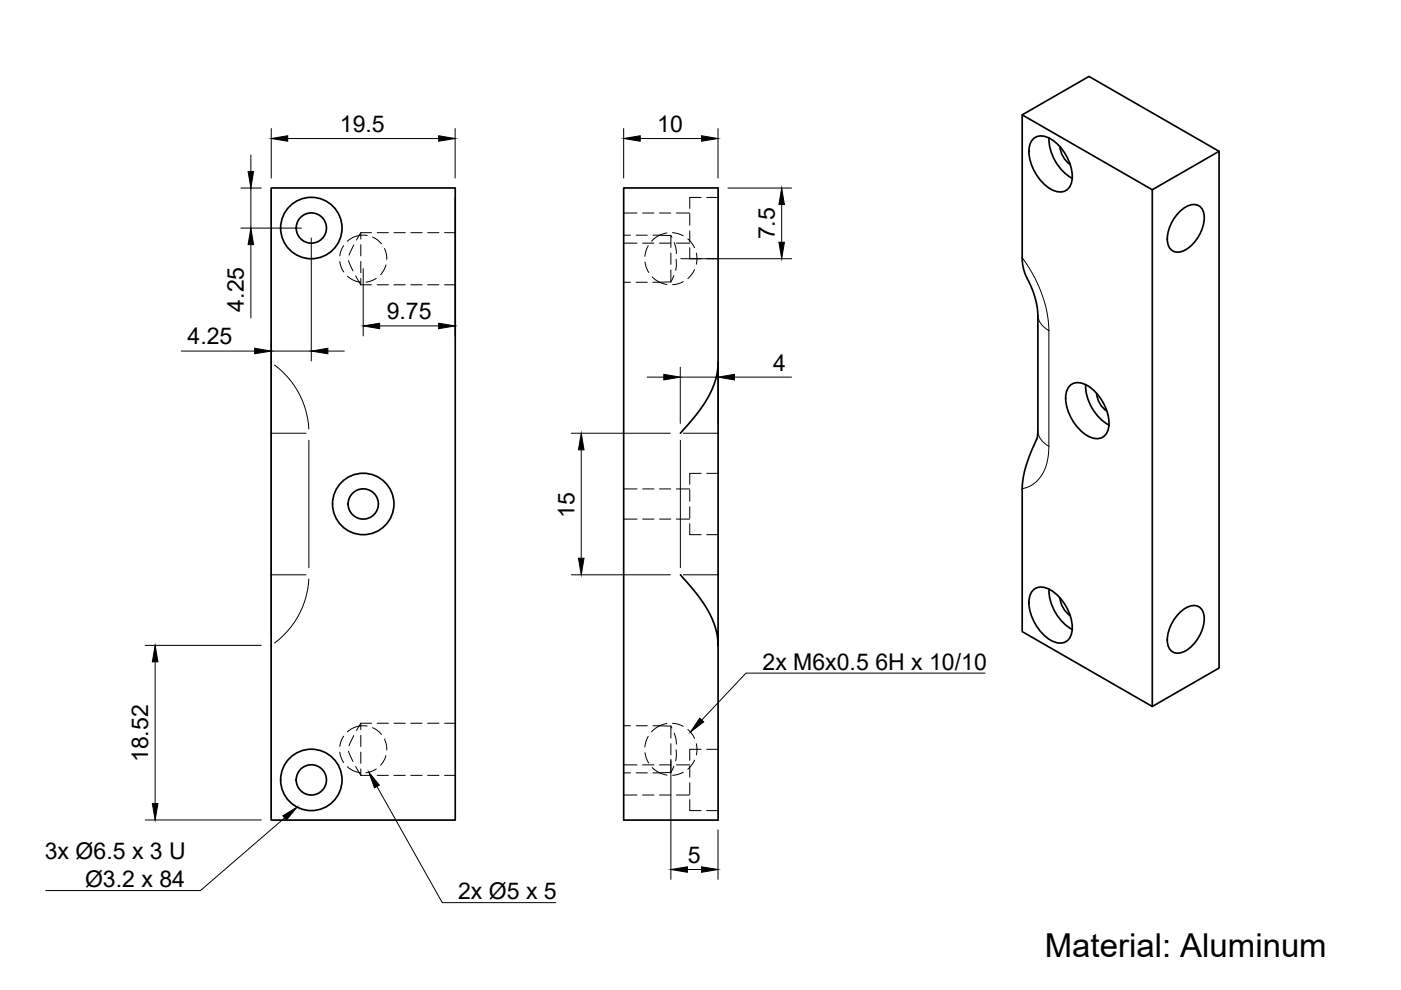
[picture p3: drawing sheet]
<svg xmlns="http://www.w3.org/2000/svg" width="297mm" height="210mm" viewBox="0 0 297 210" stroke-linecap="round" stroke-linejoin="round" font-family="sans-serif">
<!-- layer: Visible -->
<g fill="none" stroke="#000" stroke-width=".36">
<path d="M57.5 39.8h39v134.1h-39zM216.7 24.4l27.6 15.8v109.6l-27.6-15.9 .1-31.3 .7-3.8 1-2.8 1.3-2.9 .2-1.5v-25.4l-.6-3.2-.9-2.5-1.2-2.4-.6-2.7zM216.7 24.4l14.2-8.2 27.6 15.9M219.2 29.3a3.5 3.5 0 0 1 4.3 .6 9.9 9.9 0 0 1 3.8 8.4 2.56 2.56 0 0 1-3.7 2.2 9.7 9.7 0 0 1-5.4-9.3l.2-.8zM222.4 29.2a10 10 0 0 0 4.9 8.6M224.7 31.1a5 5 0 0 0 2.2 3.8M244.3 40.2l14.2-8.1v109.5l-14.2 8.2M250 45a3.7 3.7 0 0 1 4.2-1.4 3.7 3.7 0 0 1 .9 4.3 8.2 8.2 0 0 1-4.5 5.4 2.16 2.16 0 0 1-3-1.8 8.2 8.2 0 0 1 2.4-6.5zM152.3 76.9l-.1 1.4-.4 2.1-1.5 3.5-2.7 4-3.3 4M152.3 76.9v59.9l-.1-1.4-.4-2-1.5-3.5-2.3-3.7-3.7-4.3M152.3 76.9v-37.1h-20.1v134.1h20.1v-37.1M227 81.6a3.5 3.5 0 0 1 4.3 .6 9.9 9.9 0 0 1 3.8 8.4 2.56 2.56 0 0 1-3.7 2.2 9.7 9.7 0 0 1-5.4-9.3l.2-.8z"/>
<path d="M230.2 81.5a10 10 0 0 0 4.9 8.6M232.5 83.4a5 5 0 0 0 2.2 3.8M219.2 125a3.5 3.5 0 0 1 4.3 .6 9.9 9.9 0 0 1 3.8 8.4 2.56 2.56 0 0 1-3.7 2.1 9.7 9.7 0 0 1-5.4-9.3l.2-.7zM222.4 124.9a10 10 0 0 0 4.9 8.6M224.7 126.7a5 5 0 0 0 2.2 3.8M250 130a3.7 3.7 0 0 1 4.2-1.4 3.7 3.7 0 0 1 .9 4.3 8.2 8.2 0 0 1-4.5 5.4 2.16 2.16 0 0 1-3-1.7 8.2 8.2 0 0 1 2.4-6.6z"/>
<circle cx="66" cy="48.3" r="3.2"/>
<circle cx="66" cy="48.3" r="6.5"/>
<circle cx="77" cy="106.9" r="3.2"/>
<circle cx="77" cy="106.9" r="6.5"/>
<circle cx="66" cy="165.4" r="3.2"/>
<circle cx="66" cy="165.4" r="6.5"/>
</g>
<!-- layer: Visible Narrow -->
<path d="M216.7 54.6a27.5 27.5 0 0 1 5.7 15.5v24.6a9.3 9.3 0 0 1-3.4 8l-1.1 .6-1.2 .3M58.2 77.4a17.9 17.9 0 0 1 7.3 13.6M220 66.8a3.9 3.9 0 0 0 2.4 3.3M57.5 91.9h7.4M65.5 93.4v27M144.3 93.4v27M144.9 91.9h7.3M220 91.4a3.9 3.9 0 0 0 2.4 3.2M57.5 121.9h7.4M65.5 122.8a18 18 0 0 1-7.3 13.5M144.9 121.9h7.3" fill="none" stroke="#000" stroke-width=".21"/>
<!-- layer: Hidden -->
<g fill="none" stroke="#000" stroke-width=".21">
<path d="M72 55.4l.4 1.3 .5 1M72.9 52.1l-.5 .9-.4 1.3M73.7 58.6l.2 .1a5 5 0 0 0 2.2 1.1l.4 .6M73.9 55.3l.9 2.1M75 51.9l-1 2.2M75.4 58.5l.7 1.3h.4M76.5 59v1.4M76.5 55.4v2.4M76.5 51.9v2.4M76.5 49.3v1.4M77.9 49.9h-1.8l-.5 1M78.8 49.3h-2.3l-.4 .6-1.2 .4-1.3 .9"/>
<path d="M79 50.3l1 .5 .9 .9M79.8 59l-.9 .5-1.3 .3M80 49.3h2.3M81.5 52.7l.4 1.2 .1 1.1M81.8 56.2l-.5 1.3-.6 .7M83.5 49.3h2.4M87.1 49.3h2.4M90.7 49.3h2.4M94.3 49.3h2.2M132.2 49.9h1.5M132.2 59.9h1.5M132.2 51.6h2.9"/>
<path d="M132.2 45.2h2.9M134.9 49.9h2.3M134.9 59.9h2.3M136.2 51.6h2.4M136.2 45.2h2.4M136.8 55.6l.2 1 .5 1.2M137.4 52.1l-.4 1-.3 1.3M138.3 58.7l1.3 1 1.8 .6M138.4 49.9h1.5M138.4 59.9h1.5M139.8 49.9l-.9 .6-.8 .7M139.8 49.9h1.7a.68 .68 0 0 1 1 .4"/>
<path d="M139.8 51.6h2.4M139.8 45.2h2.4M141.4 49.4l-1.6 .5M142.2 49.9v2.6M142.2 53.7v2.3M142.2 57.2v2.6M142.6 49.3l1.2 .2 1 .5M142.9 58.4l-.3 .7a.71 .71 0 0 1-.3 .7 .71 .71 0 0 1-.8 0h-1.7M142.9 51.4l.4 1.1 .1 1.3M143.3 54.9l.1 1.4-.1 1M143.4 51.6h2.8M143.4 45.2h2.8"/>
<path d="M144.9 59.7l-1.1 .5-1.2 .2M145.8 50.7l.8 .7 .7 1.1M146.2 52.5v2.4h2.5M146.2 49v2.3M146.2 45.4v2.4M147.3 57.2l-.7 1.1-.8 .7M147.6 53.7l.2 .8-.2 1.5M148.7 41.9h-2.5v2.3M149.8 54.9h2.5M149.8 41.9h2.5M76.5 60.4h2.3M80 60.4h2.3"/>
<path d="M83.5 60.4h2.4M87.1 60.4h2.4M90.7 60.4h2.4M94.3 60.4h2.2M132.2 110.1h2.9M132.2 103.7h2.9M136.2 110.1h2.4M136.2 103.7h2.4M139.8 110.1h2.4M139.8 103.7h2.4M143.4 110.1h2.8M143.4 103.7h2.8"/>
<path d="M146.2 111v2.4h2.5M146.2 107.5v2.3M146.2 103.9v2.4M148.7 100.4h-2.5v2.3M149.8 113.4h2.5M149.8 100.4h2.5M72 159.5l.4 1.2 .5 1M72.9 156.1l-.5 .9-.4 1.3M73.9 159.3l.9 2.2M75 155.9l-1 2.2M76.5 159.5v2.4M76.5 155.9v2.4"/>
<path d="M76.5 153.3v1.4M77.9 153.9h-1.8l-.5 1M78.8 153.3h-2.3l-.4 .6a5 5 0 0 0-2.5 1.3M79 154.3l1.1 .6 .8 .8M80 153.3h2.3M81.5 156.7l.4 1.2 .1 1.1M83.5 153.3h2.4M87.1 153.3h2.4M90.7 153.3h2.4M94.3 153.3h2.2M132.2 153.9h1.5M134.9 153.9h2.3"/>
<path d="M136.8 159.6l.2 1 .5 1.2M137.4 156.1l-.4 1.1-.3 1.2M138.4 153.9h1.5M139.8 153.9l-.9 .5-.8 .8M139.8 153.9h1.7a.68 .68 0 0 1 1 .5M141.4 153.4l-1.6 .5M142.2 153.9v2.6M142.2 157.7v2.4M142.6 153.4l1.2 .2 1 .4M142.9 155.4l.4 1.2 .1 1.2M143.3 159l.1 1.4-.1 .9M145.8 154.7l.8 .7 .7 1.2"/>
<path d="M147.6 157.7l.2 .8-.2 1.6M148.7 158.9h-2.5v2.3M149.8 158.9h2.5M73.7 162.6l1.2 .8 1.2 .4 .4 .6M75.4 162.5l.7 1.3h.4M76.5 163v1.4M76.5 164.4h2.3M79.8 163l-1.1 .6-1.1 .2M80 164.4h2.3M81.8 160.2l-.5 1.3-.6 .8M83.5 164.4h2.4M87.1 164.4h2.4"/>
<path d="M90.7 164.4h2.4M94.3 164.4h2.2M132.2 163.9h1.5M132.2 168.6h2.9M132.2 162.2h2.9M134.9 163.9h2.3M136.2 168.6h2.4M136.2 162.2h2.4M138.3 162.7l1.3 1 1.8 .6M138.4 163.9h1.5M139.8 168.6h2.4M139.8 162.2h2.4"/>
<path d="M142.2 161.3v2.5M142.9 162.4l-.3 .7a.71 .71 0 0 1-.4 .7 .71 .71 0 0 1-.7 0h-1.7M143.4 168.6h2.8M143.4 162.2h2.8M144.9 163.7l-1.1 .5-1.2 .2M146.2 169.5v2.4h2.5M146.2 166v2.4M146.2 162.4v2.4M147.3 161.2l-.7 1.1-.8 .8M149.8 171.9h2.5"/>
</g>
<!-- layer: Dimensions -->
<g fill="none" stroke="#000" stroke-width=".21">
<path d="M51.1 39.9h4.3M53.2 32.9v3.5M53.2 39.9v8.5M57.5 27.3v10.5M61 29.4h32M96.5 27.3v10.5M132.2 27.3v10.5M135.7 29.4h13M152.2 27.3v10.5M154.3 39.9h13.5M51.1 48.4h12.8M53.2 51.9v15.5"/>
<path d="M66 50.5v26M77 57v14.2M96.5 42v29.2M144.3 54.9h23.5M165.7 43.4v8M38.4 74.4h15.6M57.5 72.3v62.4M57.5 74.4h8.5M69.5 74.4h3.5M80.5 69.1h12.5M137.2 80h3.5M144.2 77.9v11.9"/>
<path d="M144.2 80h8M152.2 77.9v11.9M155.7 80h12.1M121.1 91.9h21M123.2 95.4v23M30.8 136.8h24.6M121.1 121.9h21M32.9 140.3v30.1M30.8 173.9h24.6M142.2 161v25.5M152.2 176v10.5M145.7 184.4h3"/>
</g>
<g fill="#000" stroke="#000" stroke-width=".21">
<path d="M52.6 36.4h1.2l-.6 3.5zM57.5 29.4l3.5-.6v1.1zM93 28.8l3.5 .6-3.5 .5zM132.2 29.4l3.5-.6v1.1zM148.7 28.8l3.5 .6-3.5 .5zM53.2 48.4l.6 3.5h-1.2zM165.7 39.9l.6 3.5h-1.2zM165.1 51.4h1.2l-.6 3.5zM54 73.8l3.5 .6-3.5 .6zM66 74.4l3.5-.6v1.2zM77 69.1l3.5-.6v1.2zM93 68.5l3.5 .6-3.5 .6z"/>
<path d="M140.7 79.4l3.5 .6-3.5 .6zM152.2 80l3.5-.6v1.2zM123.2 91.9l.6 3.5h-1.2zM122.6 118.4h1.2l-.6 3.5zM32.9 136.8l.6 3.5h-1.2zM32.3 170.4h1.2l-.6 3.5zM142.2 184.4l3.5-.6v1.1zM148.7 183.8l3.5 .6-3.5 .5z"/>
</g>
<!-- layer: Annotations -->
<path d="M148.4 152.3l.8 .8-2.8 2.1zM60 173l3-1.9-2.3 2.8zM78.2 163.7l2.2 2.8-1 .5z" fill="#000" stroke="#000" stroke-width=".21"/>
<path d="M208.9 142.7h-50.7l-9.4 10M60.3 173.4l-17.8 15.4h-32.8M79.9 166.8l13.9 24.6h24.1" fill="none" stroke="#000" stroke-width=".21"/>
<text font-size="7" x="221.5" y="203">Material: Aluminum</text>
<g font-size="4.9">
<text x="72.1" y="27.9">19.5</text>
<text x="139.4" y="27.9">10</text>
<text x="164.3" y="50.8" transform="rotate(-90 164.3 50.8)">7.5</text>
<text x="51.7" y="66.1" transform="rotate(-90 51.7 66.1)">4.25</text>
<text x="82" y="67.6">9.75</text>
<text x="39.8" y="73">4.25</text>
<text x="163.9" y="78.6">4</text>
<text x="121.8" y="109.7" transform="rotate(-90 121.8 109.7)">15</text>
<text x="161.7" y="142">2x M6x0.5</text>
<text x="185.6" y="142">6H x 10/10</text>
<text x="31.4" y="161.6" transform="rotate(-90 31.4 161.6)">18.52</text>
<text x="9.5" y="182.2">3x Ø6.5 x 3 U</text>
<text x="145.9" y="182.9">5</text>
<text x="18" y="188.1">Ø3.2 x 84</text>
<text x="97.1" y="190.7">2x Ø5 x 5</text>
</g>
</svg>
